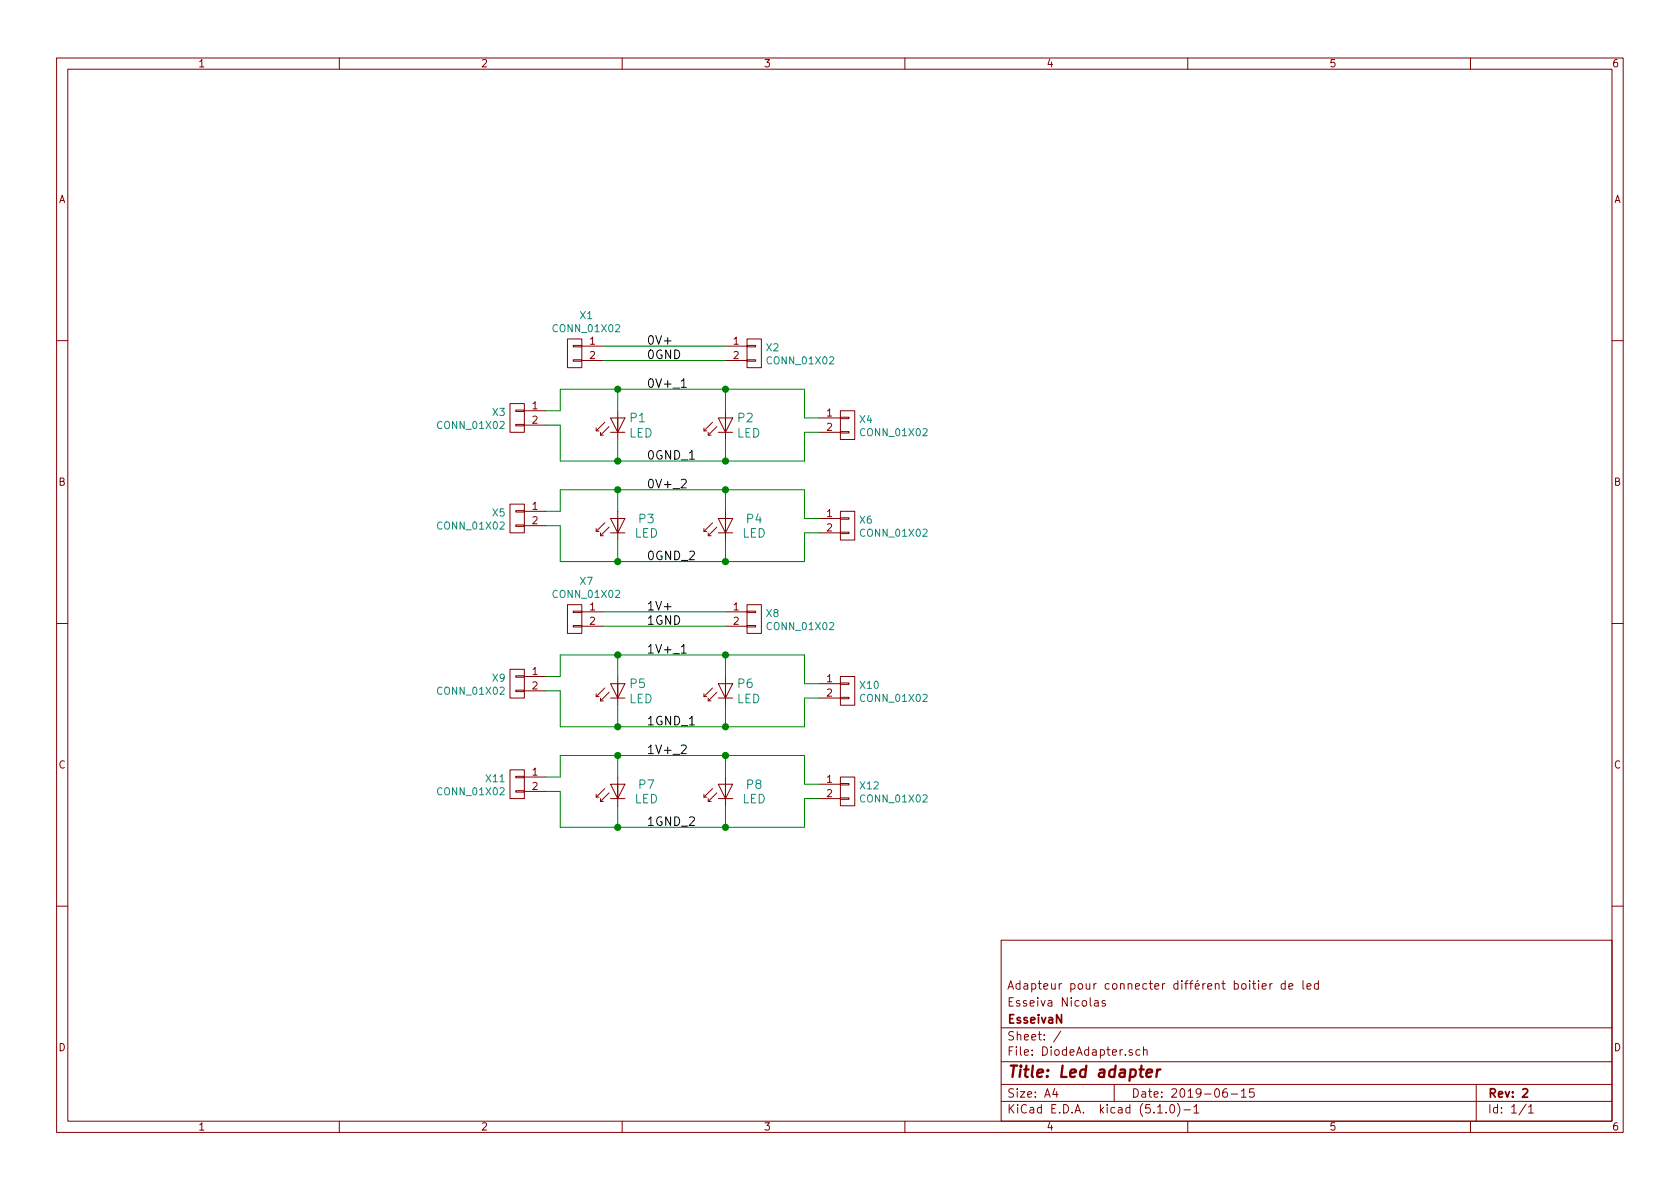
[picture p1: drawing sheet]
<svg xmlns="http://www.w3.org/2000/svg" width="297mm" height="210mm" viewBox="0 0 297 210" stroke-linecap="round" stroke-linejoin="round" font-family="sans-serif">
<g fill="none" stroke="#840000" stroke-width=".18">
<path d="M10 10.3h277v189.9h-277zM12 12.2h273v186.1h-273zM60 10.3v1.9M110 10.3v1.9M160 10.3v1.9M210 10.3v1.9M260 10.3v1.9M100.3 59.9h2.6v5.1h-2.6zM132.1 59.9h2.5v5.1h-2.5zM10 60.2h2M90.2 71.4h2.5v5h-2.5zM91.2 75.1h1.5v.2h-1.5z"/>
<path d="M91.2 72.5h1.5v.3h-1.5zM92.7 72.6h3.8M92.7 75.2h3.8M101.3 63.6h1.6v.3h-1.6zM101.3 61.1h1.6v.2h-1.6zM102.9 61.2h3.8M102.9 63.7h3.8M105.4 75.7v.5h.5M106.2 76.4v.6h.5M106.9 74.7l-1.5 1.5M107.7 75.4l-1.5 1.6M107.9 73.9h2.6l-1.3 2.5z"/>
<path d="M107.9 76.4h2.6M109.2 72.6v5.1M124.5 75.7v.5h.5M125.2 76.4v.6h.5M126 74.7l-1.5 1.5M126.7 75.4l-1.5 1.6M127 73.9h2.5l-1.2 2.5zM127 76.4h2.5M128.3 61.2h3.8M128.3 63.7h3.8M128.3 72.6v5.1M132.1 63.6h1.5v.3h-1.5z"/>
<path d="M132.1 61.1h1.5v.2h-1.5zM144.8 76.4h3.8M144.8 73.9h3.8M148.6 76.3h1.5v.3h-1.5zM148.6 73.8h1.5v.2h-1.5zM148.6 72.6h2.5v5.1h-2.5zM285 60.2h2M90.2 89.1h2.5v5.1h-2.5zM91.2 92.8h1.5v.3h-1.5zM91.2 90.3h1.5v.2h-1.5zM92.7 90.4h3.8M92.7 93h3.8"/>
<path d="M105.4 93.5v.5h.5M106.2 94.2v.5h.5M106.9 92.5l-1.5 1.5M107.7 93.2l-1.5 1.5M107.9 91.7h2.6l-1.3 2.5zM107.9 94.2h2.6M109.2 90.4v5.1M124.5 93.5v.5h.5M125.2 94.2v.5h.5M126 92.5l-1.5 1.5M126.7 93.2l-1.5 1.5M127 91.7h2.5l-1.2 2.5z"/>
<path d="M127 94.2h2.5M128.3 90.4v5.1M144.8 94.2h3.8M144.8 91.7h3.8M148.6 94.1h1.5v.3h-1.5zM148.6 91.6h1.5v.2h-1.5zM148.6 90.4h2.5v5.1h-2.5zM10 110.3h2M90.2 118.4h2.5v5h-2.5zM91.2 119.5h1.5v.3h-1.5zM92.7 119.6h3.8M100.3 106.9h2.6v5.1h-2.6z"/>
<path d="M101.3 110.6h1.6v.3h-1.6zM101.3 108.1h1.6v.2h-1.6zM102.9 108.2h3.8M102.9 110.7h3.8M109.2 119.6v5.1M128.3 119.6v5.1M128.3 108.2h3.8M128.3 110.7h3.8M132.1 110.6h1.5v.3h-1.5zM132.1 108.1h1.5v.2h-1.5zM132.1 106.9h2.5v5.1h-2.5zM148.6 119.6h2.5v5.1h-2.5z"/>
<path d="M285 110.3h2M90.2 136.1h2.5v5.1h-2.5zM91.2 122h1.5v.3h-1.5zM91.2 139.8h1.5v.3h-1.5zM91.2 137.3h1.5v.2h-1.5zM92.7 122.2h3.8M92.7 137.4h3.8M92.7 139.9h3.8M105.4 122.7v.5h.5M106.2 123.4v.5h.5M106.9 121.7l-1.5 1.5M106.9 139.4l-1.5 1.6"/>
<path d="M107.7 122.4l-1.5 1.5M107.9 120.9h2.6l-1.3 2.5zM107.9 138.7h2.6l-1.3 2.5zM107.9 123.4h2.6M109.2 137.4v5.1M124.5 122.7v.5h.5M125.2 123.4v.5h.5M126 121.7l-1.5 1.5M126 139.4l-1.5 1.6M126.7 122.4l-1.5 1.5M127 120.9h2.5l-1.2 2.5zM127 138.7h2.5l-1.2 2.5z"/>
<path d="M127 123.4h2.5M128.3 137.4v5.1M144.8 123.4h3.8M144.8 120.9h3.8M144.8 138.7h3.8M148.6 123.3h1.5v.3h-1.5zM148.6 120.8h1.5v.2h-1.5zM148.6 138.6h1.5v.2h-1.5zM148.6 137.4h2.5v5.1h-2.5zM105.4 140.5v.5h.5M106.2 141.2v.5h.5M107.7 140.2l-1.5 1.5"/>
<path d="M107.9 141.2h2.6M124.5 140.5v.5h.5M125.2 141.2v.5h.5M126.7 140.2l-1.5 1.5M127 141.2h2.5M144.8 141.2h3.8M148.6 141.1h1.5v.2h-1.5zM10 160.2h2M177 166.3h108v32h-108zM193.5 177h.6l.1 .9M194.2 177.3l-.5 .1-.2 .2 .2 .3 .5-.1M195.4 177l-.4-.1-.2 .2 .1 .3 .5 .1v.3h-.6"/>
<path d="M222.5 173.4v.2M222.5 173.9v1M223.2 174.4l.7-.1-.1-.3-.4-.1-.2 .2v.7h.6M224.5 173.9v1M224.9 173.9l-.3 .2-.1 .1M227.2 174l-.4-.1-.3 .3 .1 .6 .2 .1 .4-.1M227.2 173.4v1.5M227.9 174.4l.7-.1-.1-.3-.4-.1-.2 .2v.7h.6M230.4 173.4v1.3l.2 .2M231.1 174.4l.7-.1-.1-.3-.4-.1-.2 .2 .1 .7h.5M233.1 174l-.4-.1-.3 .3v.6l.3 .1 .4-.1M233.1 173.4v1.5"/>
<path d="M285 160.2h2M60 198.3v1.9M110 198.3v1.9M160 198.3v1.9M177 194.8h108M177 191.8h108M177 187.8h108M177 181.8h108M186.5 192.5l-.4 1h1M186.8 193v1M187.6 182.3l-1.3 2M197 191.8v3"/>
<path d="M200.2 185.7l-.4-.1-.2 .2 .1 .2 .5 .2v.3h-.6M201.5 185.7l-.4-.1-.3 .3 .2 .6h.5M202.2 185.7l.2-.1 .4 .1v.9M202.2 185.1v1.5M204.7 196.8h.8M206.2 196.7v.1M207 195.4l.3-.1a.94 .94 0 0 1 0 1.5 .82 .82 0 0 1-.3-1.4zM208.2 195.1a1.71 1.71 0 0 1 0 2.3M209.3 196.3h1.2M210 198.3v1.9M211.1 195.8l.4-.5v1.5M211.1 196.8h.9"/>
<path d="M216.9 192.5a.62 .62 0 0 0-.7 .7l.1 .7 .2 .1 .5-.1v-.5l-.1-.2-.4-.1-.3 .3M217.7 193.5h1.1M219.5 193l.4-.5v1.5M219.5 194h.8M221.7 192.5h-.7l-.1 .7 .2-.1 .5 .1 .2 .2-.1 .5-.2 .1-.6-.1M260 198.3v1.9M261 191.8v6.5M269.8 195.2l-1.2 2M270.3 195.8l.4-.5v1.5M270.3 196.8h.8"/>
</g>
<path d="M269.2 192.7l.3-.2h.3l.3 .5-.9 1h.9" fill="none" stroke="#840000" stroke-width=".3"/>
<path d="M202.7 189.8l1-.2v-.4h-.8l-.2 1 .2 .2 .6-.1M204.6 189.1l-.2 1.3M205.2 189.1a.54 .54 0 0 0-.6 .4" fill="none" stroke="#840000" stroke-width=".41"/>
<path d="M120.5 67.4l.4-.4v1.5M120.5 68.5h.8M120.5 84.9l.5-.1 .3 .1v.3l-.9 1.1h.9M120.5 114.4l.4-.4v1.5M120.5 115.5h.8M120.5 131.9l.5-.2 .3 .2v.3l-.9 1.1h.9" fill="none" stroke="#000" stroke-width=".18"/>
<g fill="none" stroke="#008400" stroke-width=".18">
<path d="M96.5 75.2h2.6v6.3h43.1v-5.1h2.6M96.5 72.6h2.6v-3.8h43.1v5.1h2.6M106.7 61.2h21.6M106.7 63.7h21.6M109.2 68.8v3.8M109.2 77.7v3.8M128.3 68.8v3.8M128.3 77.7v3.8M96.5 90.4h2.6v-3.8h43.1v5.1h2.6M96.5 93h2.6v6.3h43.1v-5.1h2.6M109.2 86.6v3.8M109.2 95.5v3.8"/>
<path d="M128.3 86.6v3.8M128.3 95.5v3.8M96.5 119.6h2.6v-3.8h43.1v5.1h2.6M106.7 108.2h21.6M106.7 110.7h21.6M109.2 115.8v3.8M128.3 115.8v3.8M96.5 122.2h2.6v6.3h43.1v-5.1h2.6M96.5 137.4h2.6v-3.8h43.1v5.1h2.6M96.5 139.9h2.6v6.4h43.1v-5.1h2.6M109.2 124.7v3.8M109.2 133.6v3.8"/>
<path d="M128.3 124.7v3.8M128.3 133.6v3.8M109.2 142.5v3.8M128.3 142.5v3.8"/>
</g>
<g fill="#008400" stroke="#008400" stroke-width=".25">
<circle cx="109.2" cy="68.8" r=".51"/>
<circle cx="128.3" cy="68.8" r=".51"/>
<circle cx="109.2" cy="81.5" r=".51"/>
<circle cx="128.3" cy="81.5" r=".51"/>
<circle cx="109.2" cy="86.6" r=".51"/>
<circle cx="128.3" cy="86.6" r=".51"/>
<circle cx="109.2" cy="99.3" r=".51"/>
<circle cx="128.3" cy="99.3" r=".51"/>
<circle cx="109.2" cy="115.8" r=".51"/>
<circle cx="128.3" cy="115.8" r=".51"/>
<circle cx="109.2" cy="128.5" r=".51"/>
<circle cx="128.3" cy="128.5" r=".51"/>
<circle cx="109.2" cy="133.6" r=".51"/>
<circle cx="128.3" cy="133.6" r=".51"/>
<circle cx="109.2" cy="146.3" r=".51"/>
<circle cx="128.3" cy="146.3" r=".51"/>
</g>
<text font-size="2.8" fill="#840000" x="178" y="190.5">Title: Led adapter</text>
<g font-size="2.1">
<text x="114.3" y="63.5">0GND</text>
<text x="114.3" y="61">0V+</text>
<text x="114.3" y="68.6">0V+_1</text>
<text x="114.3" y="81.3">0GND_1</text>
<text x="114.3" y="86.4">0V+_2</text>
<text x="114.3" y="99.1">0GND_2</text>
<text x="114.3" y="107.9">1V+</text>
<text x="114.3" y="110.5">1GND</text>
<text x="114.3" y="115.6">1V+_1</text>
<text x="114.3" y="128.3">1GND_1</text>
<text x="114.3" y="133.3">1V+_2</text>
<text x="114.3" y="146">1GND_2</text>
</g>
<g font-size="2.1" fill="#008484">
<text x="111.2" y="77.4">LED</text>
<text x="111.5" y="74.7">P1</text>
<text x="130.3" y="77.4">LED</text>
<text x="130.5" y="74.7">P2</text>
<text x="112.2" y="95.1">LED</text>
<text x="113" y="92.5">P3</text>
<text x="131.2" y="95.1">LED</text>
<text x="132.1" y="92.5">P4</text>
<text x="111.2" y="124.4">LED</text>
<text x="111.5" y="121.7">P5</text>
<text x="130.3" y="124.4">LED</text>
<text x="130.5" y="121.7">P6</text>
<text x="112.2" y="142.1">LED</text>
<text x="113" y="139.5">P7</text>
<text x="131.2" y="142.1">LED</text>
<text x="132.1" y="139.5">P8</text>
</g>
<g font-size="2.1" fill="#840000">
<text x="178" y="178">Esseiva Nicolas</text>
<text x="178" y="175">Adapteur pour connecter différent boitier de led</text>
<text x="178" y="184">Sheet: /</text>
<text x="178" y="181">EsseivaN</text>
<text x="178" y="186.7">File: DiodeAdapter.sch</text>
<text x="178" y="196.9">KiCad E.D.A. kicad (5.1.0)-1</text>
<text x="178" y="194.1">Size: A4</text>
<text x="200" y="194.1">Date: 2019-06-15</text>
<text x="263" y="194.1">Rev: 2</text>
<text x="263" y="196.9">Id: 1/1</text>
</g>
<g font-size="1.8" fill="#840000">
<text x="35" y="11.9">1</text>
<text x="85" y="11.9">2</text>
<text x="135" y="11.9">3</text>
<text x="185" y="11.9">4</text>
<text x="235" y="11.9">5</text>
<text x="285" y="11.9">6</text>
<text x="10.4" y="35.9">A</text>
<text x="285.4" y="35.9">A</text>
<text x="104.3" y="61">1</text>
<text x="104.3" y="63.5">2</text>
<text x="129.7" y="61">1</text>
<text x="129.7" y="63.5">2</text>
<text x="94.1" y="72.4">1</text>
<text x="94.1" y="74.9">2</text>
<text x="146.2" y="73.7">1</text>
<text x="146.2" y="76.2">2</text>
<text x="10.4" y="85.9">B</text>
<text x="285.4" y="85.9">B</text>
<text x="94.1" y="90.2">1</text>
<text x="94.1" y="92.7">2</text>
<text x="146.2" y="91.4">1</text>
<text x="146.2" y="94">2</text>
<text x="104.3" y="107.9">1</text>
<text x="129.7" y="107.9">1</text>
<text x="104.3" y="110.5">2</text>
<text x="129.7" y="110.5">2</text>
<text x="94.1" y="119.4">1</text>
<text x="94.1" y="121.9">2</text>
<text x="146.2" y="120.6">1</text>
<text x="146.2" y="123.2">2</text>
<text x="10.4" y="135.9">C</text>
<text x="94.1" y="137.2">1</text>
<text x="285.4" y="135.9">C</text>
<text x="94.1" y="139.7">2</text>
<text x="146.2" y="138.4">1</text>
<text x="146.2" y="141">2</text>
<text x="10.4" y="185.9">D</text>
<text x="285.4" y="185.9">D</text>
<text x="35" y="199.9">1</text>
<text x="85" y="199.9">2</text>
<text x="135" y="199.9">3</text>
<text x="185" y="199.9">4</text>
<text x="235" y="199.9">5</text>
<text x="285" y="199.9">6</text>
</g>
<g font-size="1.8" fill="#008484">
<text x="98" y="58.7">CONN_01X02</text>
<text x="102.6" y="56.4">X1</text>
<text x="135.5" y="62.1">X2</text>
<text x="135.9" y="64.4">CONN_01X02</text>
<text x="77.6" y="75.9">CONN_01X02</text>
<text x="87.1" y="73.6">X3</text>
<text x="152" y="74.8">X4</text>
<text x="152.4" y="77.1">CONN_01X02</text>
<text x="77.6" y="93.6">CONN_01X02</text>
<text x="87.1" y="91.3">X5</text>
<text x="152" y="92.6">X6</text>
<text x="152.4" y="94.9">CONN_01X02</text>
<text x="98" y="105.7">CONN_01X02</text>
<text x="102.6" y="103.4">X7</text>
<text x="135.5" y="109.1">X8</text>
<text x="135.9" y="111.4">CONN_01X02</text>
<text x="77.6" y="122.9">CONN_01X02</text>
<text x="87.1" y="120.5">X9</text>
<text x="152.1" y="121.8">X10</text>
<text x="152.4" y="124.1">CONN_01X02</text>
<text x="77.6" y="140.6">CONN_01X02</text>
<text x="86" y="138.3">X11</text>
<text x="152.1" y="139.6">X12</text>
<text x="152.4" y="141.9">CONN_01X02</text>
</g>
</svg>
